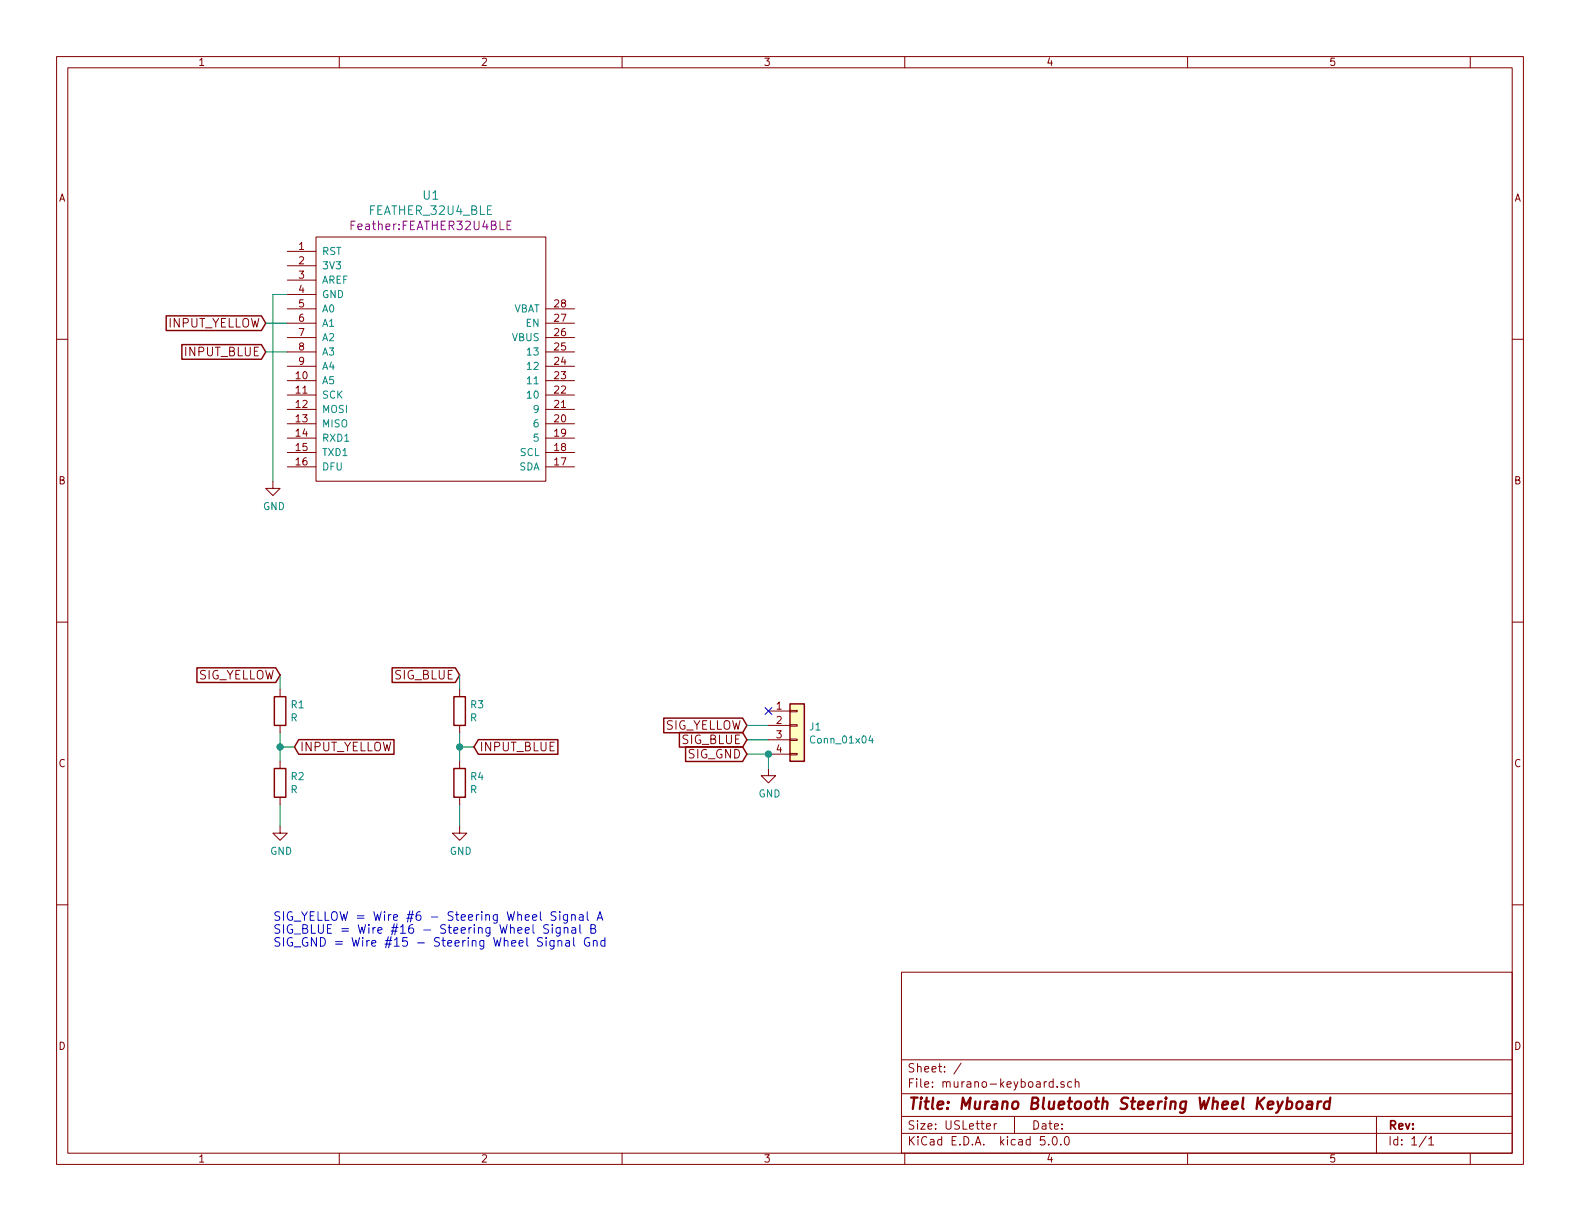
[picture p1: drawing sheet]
EESchema Schematic File Version 4
EELAYER 26 0
EELAYER END
$Descr USLetter 11000 8500
encoding utf-8
Sheet 1 1
Title "Murano Bluetooth Steering Wheel Keyboard"
Date ""
Rev ""
Comp ""
Comment1 ""
Comment2 ""
Comment3 ""
Comment4 ""
$EndDescr
$Comp
L Feather:FEATHER_32U4_BLE U1
U 1 1
P 3000 2500
F 0 "U1" H 3000 3643 60  0000 C CNN
F 1 "FEATHER_32U4_BLE" H 3000 3537 60  0000 C CNN
F 2 "Feather:FEATHER32U4BLE" H 3000 3431 60  0000 C CNN
F 3 "" H 3000 2500 60  0000 C CNN
	1    3000 2500
	1    0    0    -1  
$EndComp
$Comp
L power:GND #PWR03
U 1 1
P 5350 5350
F 0 "#PWR03" H 5350 5100 50  0001 C CNN
F 1 "GND" H 5358 5176 50  0000 C CNN
F 2 "" H 5350 5350 50  0000 C CNN
F 3 "" H 5350 5350 50  0000 C CNN
	1    5350 5350
	1    0    0    -1  
$EndComp
Text GLabel 5200 5050 0    60   Input ~ 0
SIG_YELLOW
Text GLabel 5200 5150 0    60   Input ~ 0
SIG_BLUE
Wire Wire Line
	5200 5050 5350 5050
Wire Wire Line
	5200 5150 5350 5150
Wire Wire Line
	5350 5250 5350 5350
Text GLabel 1950 4700 0    60   Input ~ 0
SIG_YELLOW
$Comp
L power:GND #PWR01
U 1 1
P 1950 5750
F 0 "#PWR01" H 1950 5500 50  0001 C CNN
F 1 "GND" H 1958 5576 50  0000 C CNN
F 2 "" H 1950 5750 50  0000 C CNN
F 3 "" H 1950 5750 50  0000 C CNN
	1    1950 5750
	1    0    0    -1  
$EndComp
Wire Wire Line
	1950 5100 1950 5200
Connection ~ 1950 5200
Wire Wire Line
	1950 5600 1950 5750
Wire Wire Line
	1950 4700 1950 4800
Text GLabel 2050 5200 2    60   Input ~ 0
INPUT_YELLOW
Wire Wire Line
	1950 5200 2050 5200
Text GLabel 3200 4700 0    60   Input ~ 0
SIG_BLUE
$Comp
L power:GND #PWR02
U 1 1
P 3200 5750
F 0 "#PWR02" H 3200 5500 50  0001 C CNN
F 1 "GND" H 3208 5576 50  0000 C CNN
F 2 "" H 3200 5750 50  0000 C CNN
F 3 "" H 3200 5750 50  0000 C CNN
	1    3200 5750
	1    0    0    -1  
$EndComp
Wire Wire Line
	3200 5100 3200 5200
Connection ~ 3200 5200
Wire Wire Line
	3200 5600 3200 5750
Wire Wire Line
	3200 4700 3200 4800
Text GLabel 3300 5200 2    60   Input ~ 0
INPUT_BLUE
Wire Wire Line
	3200 5200 3300 5200
Text GLabel 1850 2250 0    60   Input ~ 0
INPUT_YELLOW
Text GLabel 1850 2450 0    60   Input ~ 0
INPUT_BLUE
Wire Wire Line
	1850 2250 2000 2250
Wire Wire Line
	1850 2450 2000 2450
$Comp
L power:GND #PWR04
U 1 1
P 1900 3350
F 0 "#PWR04" H 1900 3100 50  0001 C CNN
F 1 "GND" H 1908 3176 50  0000 C CNN
F 2 "" H 1900 3350 50  0000 C CNN
F 3 "" H 1900 3350 50  0000 C CNN
	1    1900 3350
	1    0    0    -1  
$EndComp
Wire Wire Line
	2000 2050 1900 2050
Wire Wire Line
	1900 2050 1900 3350
Text Notes 1900 6600 0    60   ~ 0
SIG_YELLOW = Wire #6 - Steering Wheel Signal A\nSIG_BLUE = Wire #16 - Steering Wheel Signal B\nSIG_GND = Wire #15 - Steering Wheel Signal Gnd
Text GLabel 5200 5250 0    60   Input ~ 0
SIG_GND
Wire Wire Line
	5200 5250 5350 5250
Wire Wire Line
	1950 5200 1950 5300
Wire Wire Line
	3200 5200 3200 5300
$Comp
L Connector_Generic:Conn_01x04 J1
U 1 1
P 5550 5050
F 0 "J1" H 5630 5042 50  0000 L CNN
F 1 "Conn_01x04" H 5630 4951 50  0000 L CNN
F 2 "w_conn_screw:mstba_2,5%2f4-g-5,08" H 5550 5050 50  0001 C CNN
F 3 "~" H 5550 5050 50  0001 C CNN
	1    5550 5050
	1    0    0    -1  
$EndComp
Connection ~ 5350 5250
NoConn ~ 5350 4950
$Comp
L Device:R R3
U 1 1
P 3200 4950
F 0 "R3" H 3270 4996 50  0000 L CNN
F 1 "R" H 3270 4905 50  0000 L CNN
F 2 "Resistor_THT:R_Axial_DIN0207_L6.3mm_D2.5mm_P10.16mm_Horizontal" V 3130 4950 50  0001 C CNN
F 3 "~" H 3200 4950 50  0001 C CNN
	1    3200 4950
	1    0    0    -1  
$EndComp
$Comp
L Device:R R4
U 1 1
P 3200 5450
F 0 "R4" H 3270 5496 50  0000 L CNN
F 1 "R" H 3270 5405 50  0000 L CNN
F 2 "Resistor_THT:R_Axial_DIN0207_L6.3mm_D2.5mm_P10.16mm_Horizontal" V 3130 5450 50  0001 C CNN
F 3 "~" H 3200 5450 50  0001 C CNN
	1    3200 5450
	1    0    0    -1  
$EndComp
$Comp
L Device:R R1
U 1 1
P 1950 4950
F 0 "R1" H 2020 4996 50  0000 L CNN
F 1 "R" H 2020 4905 50  0000 L CNN
F 2 "Resistor_THT:R_Axial_DIN0207_L6.3mm_D2.5mm_P10.16mm_Horizontal" V 1880 4950 50  0001 C CNN
F 3 "~" H 1950 4950 50  0001 C CNN
	1    1950 4950
	1    0    0    -1  
$EndComp
$Comp
L Device:R R2
U 1 1
P 1950 5450
F 0 "R2" H 2020 5496 50  0000 L CNN
F 1 "R" H 2020 5405 50  0000 L CNN
F 2 "Resistor_THT:R_Axial_DIN0207_L6.3mm_D2.5mm_P10.16mm_Horizontal" V 1880 5450 50  0001 C CNN
F 3 "~" H 1950 5450 50  0001 C CNN
	1    1950 5450
	1    0    0    -1  
$EndComp
$EndSCHEMATC
